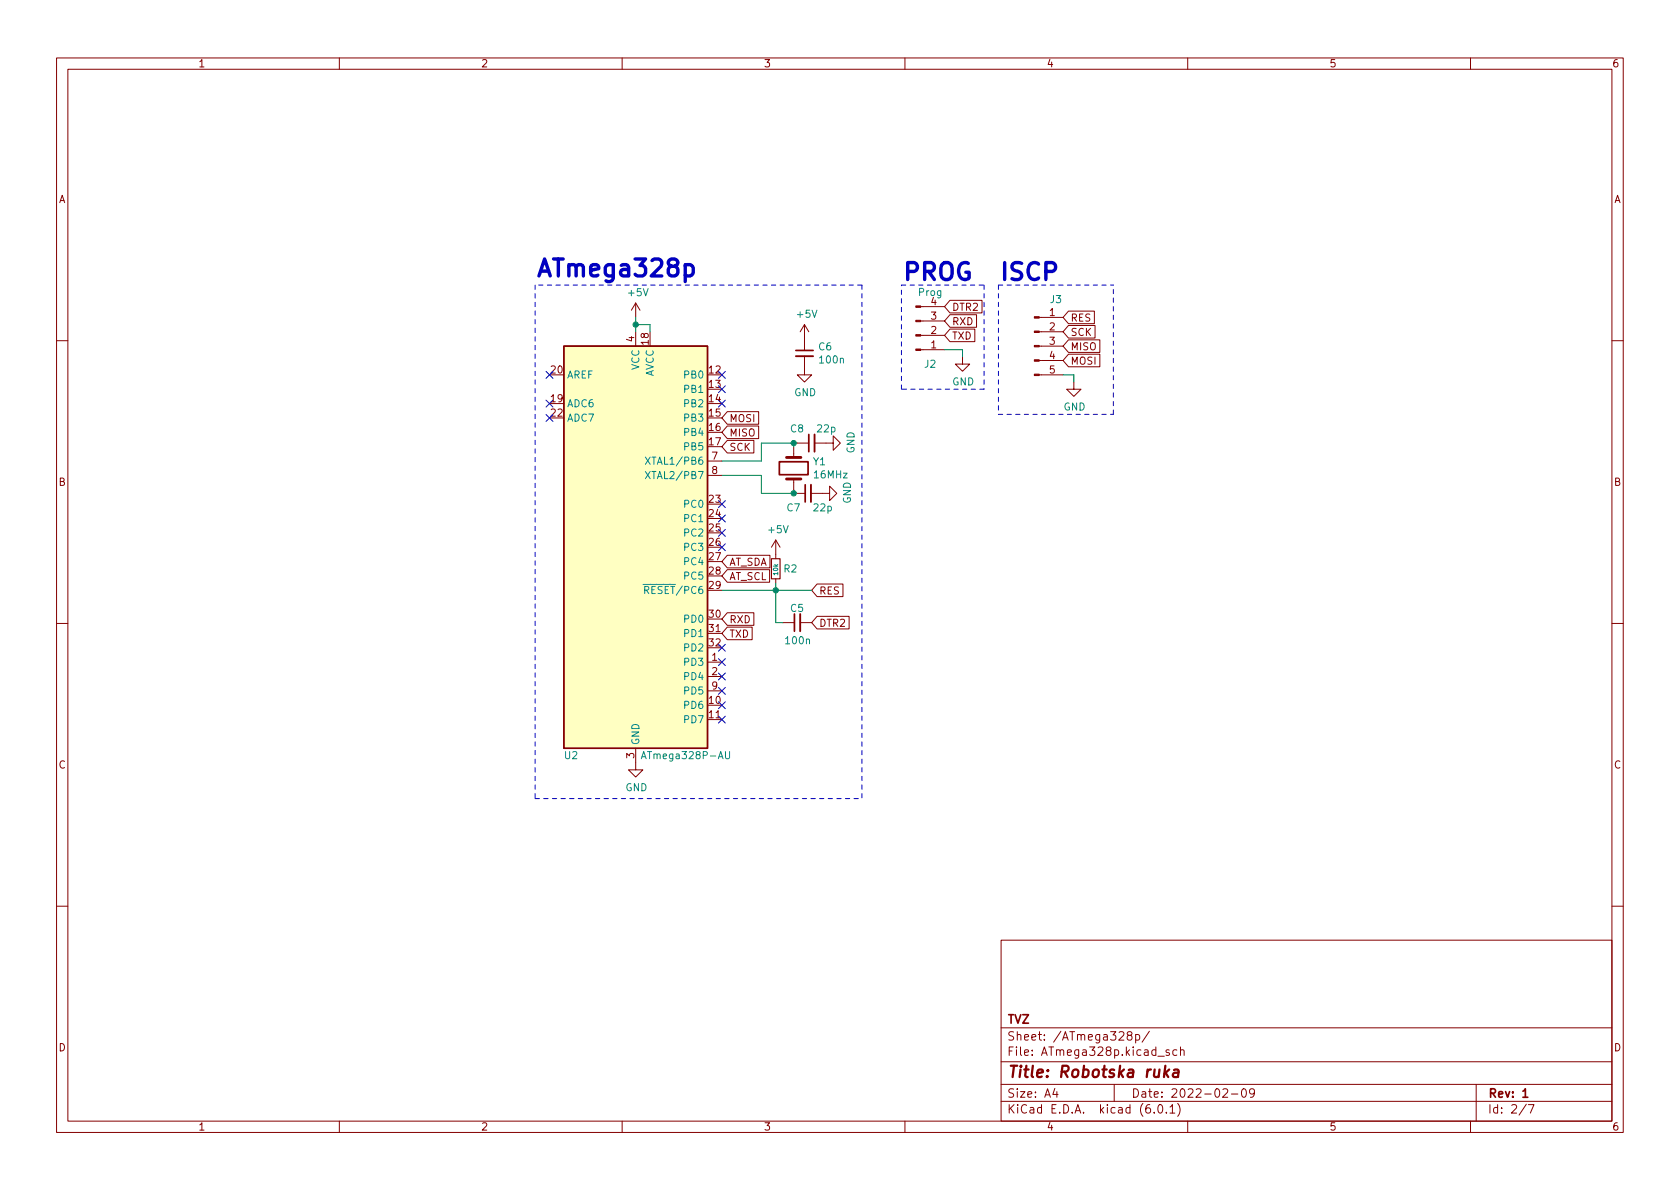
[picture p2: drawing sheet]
(kicad_sch (version 20211123) (generator eeschema)

 (paper "A4")

 (title_block
  (title "Robotska ruka")
  (date "2022-02-09")
  (rev "1")
  (company "TVZ"))

 (lib_symbols
  (symbol "Connector:Conn_01x04_Male" (pin_names (offset 1.016) hide) (in_bom yes) (on_board yes)
   (property "Reference" "J" (id 0) (at 0 5.08 0) (effects (font (size 1.27 1.27))))
   (property "Value" "Conn_01x04_Male" (id 1) (at 0 -7.62 0) (effects (font (size 1.27 1.27))))
   (property "Footprint" "" (id 2) (at 0 0 0) (effects (font (size 1.27 1.27)) hide))
   (property "Datasheet" "~" (id 3) (at 0 0 0) (effects (font (size 1.27 1.27)) hide))
   (symbol "Conn_01x04_Male_1_1"
    (polyline (pts (xy 1.27 -5.08) (xy 0.8636 -5.08)) (stroke (width 0.1524) (type default) (color 0 0 0 0)) (fill (type none)))
    (polyline (pts (xy 1.27 -2.54) (xy 0.8636 -2.54)) (stroke (width 0.1524) (type default) (color 0 0 0 0)) (fill (type none)))
    (polyline (pts (xy 1.27 0) (xy 0.8636 0)) (stroke (width 0.1524) (type default) (color 0 0 0 0)) (fill (type none)))
    (polyline (pts (xy 1.27 2.54) (xy 0.8636 2.54)) (stroke (width 0.1524) (type default) (color 0 0 0 0)) (fill (type none)))
    (rectangle (start 0.8636 -4.953) (end 0 -5.207) (stroke (width 0.1524) (type default) (color 0 0 0 0)) (fill (type outline)))
    (rectangle (start 0.8636 -2.413) (end 0 -2.667) (stroke (width 0.1524) (type default) (color 0 0 0 0)) (fill (type outline)))
    (rectangle (start 0.8636 0.127) (end 0 -0.127) (stroke (width 0.1524) (type default) (color 0 0 0 0)) (fill (type outline)))
    (rectangle (start 0.8636 2.667) (end 0 2.413) (stroke (width 0.1524) (type default) (color 0 0 0 0)) (fill (type outline)))
    (pin passive line (at 5.08 2.54 180) (length 3.81) (name "Pin_1" (effects (font (size 1.27 1.27)))) (number "1" (effects (font (size 1.27 1.27)))))
    (pin passive line (at 5.08 0 180) (length 3.81) (name "Pin_2" (effects (font (size 1.27 1.27)))) (number "2" (effects (font (size 1.27 1.27)))))
    (pin passive line (at 5.08 -2.54 180) (length 3.81) (name "Pin_3" (effects (font (size 1.27 1.27)))) (number "3" (effects (font (size 1.27 1.27)))))
    (pin passive line (at 5.08 -5.08 180) (length 3.81) (name "Pin_4" (effects (font (size 1.27 1.27)))) (number "4" (effects (font (size 1.27 1.27)))))))
  (symbol "Connector:Conn_01x05_Male" (pin_names (offset 1.016) hide) (in_bom yes) (on_board yes)
   (property "Reference" "J" (id 0) (at 0 7.62 0) (effects (font (size 1.27 1.27))))
   (property "Value" "Conn_01x05_Male" (id 1) (at 0 -7.62 0) (effects (font (size 1.27 1.27))))
   (property "Footprint" "" (id 2) (at 0 0 0) (effects (font (size 1.27 1.27)) hide))
   (property "Datasheet" "~" (id 3) (at 0 0 0) (effects (font (size 1.27 1.27)) hide))
   (symbol "Conn_01x05_Male_1_1"
    (polyline (pts (xy 1.27 -5.08) (xy 0.8636 -5.08)) (stroke (width 0.1524) (type default) (color 0 0 0 0)) (fill (type none)))
    (polyline (pts (xy 1.27 -2.54) (xy 0.8636 -2.54)) (stroke (width 0.1524) (type default) (color 0 0 0 0)) (fill (type none)))
    (polyline (pts (xy 1.27 0) (xy 0.8636 0)) (stroke (width 0.1524) (type default) (color 0 0 0 0)) (fill (type none)))
    (polyline (pts (xy 1.27 2.54) (xy 0.8636 2.54)) (stroke (width 0.1524) (type default) (color 0 0 0 0)) (fill (type none)))
    (polyline (pts (xy 1.27 5.08) (xy 0.8636 5.08)) (stroke (width 0.1524) (type default) (color 0 0 0 0)) (fill (type none)))
    (rectangle (start 0.8636 -4.953) (end 0 -5.207) (stroke (width 0.1524) (type default) (color 0 0 0 0)) (fill (type outline)))
    (rectangle (start 0.8636 -2.413) (end 0 -2.667) (stroke (width 0.1524) (type default) (color 0 0 0 0)) (fill (type outline)))
    (rectangle (start 0.8636 0.127) (end 0 -0.127) (stroke (width 0.1524) (type default) (color 0 0 0 0)) (fill (type outline)))
    (rectangle (start 0.8636 2.667) (end 0 2.413) (stroke (width 0.1524) (type default) (color 0 0 0 0)) (fill (type outline)))
    (rectangle (start 0.8636 5.207) (end 0 4.953) (stroke (width 0.1524) (type default) (color 0 0 0 0)) (fill (type outline)))
    (pin passive line (at 5.08 5.08 180) (length 3.81) (name "Pin_1" (effects (font (size 1.27 1.27)))) (number "1" (effects (font (size 1.27 1.27)))))
    (pin passive line (at 5.08 2.54 180) (length 3.81) (name "Pin_2" (effects (font (size 1.27 1.27)))) (number "2" (effects (font (size 1.27 1.27)))))
    (pin passive line (at 5.08 0 180) (length 3.81) (name "Pin_3" (effects (font (size 1.27 1.27)))) (number "3" (effects (font (size 1.27 1.27)))))
    (pin passive line (at 5.08 -2.54 180) (length 3.81) (name "Pin_4" (effects (font (size 1.27 1.27)))) (number "4" (effects (font (size 1.27 1.27)))))
    (pin passive line (at 5.08 -5.08 180) (length 3.81) (name "Pin_5" (effects (font (size 1.27 1.27)))) (number "5" (effects (font (size 1.27 1.27)))))))
  (symbol "Device:C_Small" (pin_numbers hide) (pin_names (offset 0.254) hide) (in_bom yes) (on_board yes)
   (property "Reference" "C" (id 0) (at 0.254 1.778 0) (effects (font (size 1.27 1.27)) (justify left)))
   (property "Value" "C_Small" (id 1) (at 0.254 -2.032 0) (effects (font (size 1.27 1.27)) (justify left)))
   (property "Footprint" "" (id 2) (at 0 0 0) (effects (font (size 1.27 1.27)) hide))
   (property "Datasheet" "~" (id 3) (at 0 0 0) (effects (font (size 1.27 1.27)) hide))
   (symbol "C_Small_0_1"
    (polyline (pts (xy -1.524 -0.508) (xy 1.524 -0.508)) (stroke (width 0.3302) (type default) (color 0 0 0 0)) (fill (type none)))
    (polyline (pts (xy -1.524 0.508) (xy 1.524 0.508)) (stroke (width 0.3048) (type default) (color 0 0 0 0)) (fill (type none))))
   (symbol "C_Small_1_1"
    (pin passive line (at 0 2.54 270) (length 2.032) (name "~" (effects (font (size 1.27 1.27)))) (number "1" (effects (font (size 1.27 1.27)))))
    (pin passive line (at 0 -2.54 90) (length 2.032) (name "~" (effects (font (size 1.27 1.27)))) (number "2" (effects (font (size 1.27 1.27)))))))
  (symbol "Device:Crystal" (pin_numbers hide) (pin_names (offset 1.016) hide) (in_bom yes) (on_board yes)
   (property "Reference" "Y" (id 0) (at 0 3.81 0) (effects (font (size 1.27 1.27))))
   (property "Value" "Crystal" (id 1) (at 0 -3.81 0) (effects (font (size 1.27 1.27))))
   (property "Footprint" "" (id 2) (at 0 0 0) (effects (font (size 1.27 1.27)) hide))
   (property "Datasheet" "~" (id 3) (at 0 0 0) (effects (font (size 1.27 1.27)) hide))
   (symbol "Crystal_0_1"
    (rectangle (start -1.143 2.54) (end 1.143 -2.54) (stroke (width 0.3048) (type default) (color 0 0 0 0)) (fill (type none)))
    (polyline (pts (xy -2.54 0) (xy -1.905 0)) (stroke (width 0) (type default) (color 0 0 0 0)) (fill (type none)))
    (polyline (pts (xy -1.905 -1.27) (xy -1.905 1.27)) (stroke (width 0.508) (type default) (color 0 0 0 0)) (fill (type none)))
    (polyline (pts (xy 1.905 -1.27) (xy 1.905 1.27)) (stroke (width 0.508) (type default) (color 0 0 0 0)) (fill (type none)))
    (polyline (pts (xy 2.54 0) (xy 1.905 0)) (stroke (width 0) (type default) (color 0 0 0 0)) (fill (type none))))
   (symbol "Crystal_1_1"
    (pin passive line (at -3.81 0 0) (length 1.27) (name "1" (effects (font (size 1.27 1.27)))) (number "1" (effects (font (size 1.27 1.27)))))
    (pin passive line (at 3.81 0 180) (length 1.27) (name "2" (effects (font (size 1.27 1.27)))) (number "2" (effects (font (size 1.27 1.27)))))))
  (symbol "Device:R_Small" (pin_numbers hide) (pin_names (offset 0.254) hide) (in_bom yes) (on_board yes)
   (property "Reference" "R" (id 0) (at 0.762 0.508 0) (effects (font (size 1.27 1.27)) (justify left)))
   (property "Value" "R_Small" (id 1) (at 0.762 -1.016 0) (effects (font (size 1.27 1.27)) (justify left)))
   (property "Footprint" "" (id 2) (at 0 0 0) (effects (font (size 1.27 1.27)) hide))
   (property "Datasheet" "~" (id 3) (at 0 0 0) (effects (font (size 1.27 1.27)) hide))
   (symbol "R_Small_0_1"
    (rectangle (start -0.762 1.778) (end 0.762 -1.778) (stroke (width 0.2032) (type default) (color 0 0 0 0)) (fill (type none))))
   (symbol "R_Small_1_1"
    (pin passive line (at 0 2.54 270) (length 0.762) (name "~" (effects (font (size 1.27 1.27)))) (number "1" (effects (font (size 1.27 1.27)))))
    (pin passive line (at 0 -2.54 90) (length 0.762) (name "~" (effects (font (size 1.27 1.27)))) (number "2" (effects (font (size 1.27 1.27)))))))
  (symbol "MCU_Microchip_ATmega:ATmega328P-AU" (in_bom yes) (on_board yes)
   (property "Reference" "U" (id 0) (at -12.7 36.83 0) (effects (font (size 1.27 1.27)) (justify left bottom)))
   (property "Value" "MCU_Microchip_ATmega_ATmega328P-AU" (id 1) (at 2.54 -36.83 0) (effects (font (size 1.27 1.27)) (justify left top)))
   (property "Footprint" "Package_QFP:TQFP-32_7x7mm_P0.8mm" (id 2) (at 0 0 0) (effects (font (size 1.27 1.27) italic) hide))
   (property "Datasheet" "" (id 3) (at 0 0 0) (effects (font (size 1.27 1.27)) hide))
   (symbol "ATmega328P-AU_0_1"
    (rectangle (start -12.7 -35.56) (end 12.7 35.56) (stroke (width 0.254) (type default) (color 0 0 0 0)) (fill (type background))))
   (symbol "ATmega328P-AU_1_1"
    (pin bidirectional line (at 15.24 -20.32 180) (length 2.54) (name "PD3" (effects (font (size 1.27 1.27)))) (number "1" (effects (font (size 1.27 1.27)))))
    (pin bidirectional line (at 15.24 -27.94 180) (length 2.54) (name "PD6" (effects (font (size 1.27 1.27)))) (number "10" (effects (font (size 1.27 1.27)))))
    (pin bidirectional line (at 15.24 -30.48 180) (length 2.54) (name "PD7" (effects (font (size 1.27 1.27)))) (number "11" (effects (font (size 1.27 1.27)))))
    (pin bidirectional line (at 15.24 30.48 180) (length 2.54) (name "PB0" (effects (font (size 1.27 1.27)))) (number "12" (effects (font (size 1.27 1.27)))))
    (pin bidirectional line (at 15.24 27.94 180) (length 2.54) (name "PB1" (effects (font (size 1.27 1.27)))) (number "13" (effects (font (size 1.27 1.27)))))
    (pin bidirectional line (at 15.24 25.4 180) (length 2.54) (name "PB2" (effects (font (size 1.27 1.27)))) (number "14" (effects (font (size 1.27 1.27)))))
    (pin bidirectional line (at 15.24 22.86 180) (length 2.54) (name "PB3" (effects (font (size 1.27 1.27)))) (number "15" (effects (font (size 1.27 1.27)))))
    (pin bidirectional line (at 15.24 20.32 180) (length 2.54) (name "PB4" (effects (font (size 1.27 1.27)))) (number "16" (effects (font (size 1.27 1.27)))))
    (pin bidirectional line (at 15.24 17.78 180) (length 2.54) (name "PB5" (effects (font (size 1.27 1.27)))) (number "17" (effects (font (size 1.27 1.27)))))
    (pin power_in line (at 2.54 38.1 270) (length 2.54) (name "AVCC" (effects (font (size 1.27 1.27)))) (number "18" (effects (font (size 1.27 1.27)))))
    (pin input line (at -15.24 25.4 0) (length 2.54) (name "ADC6" (effects (font (size 1.27 1.27)))) (number "19" (effects (font (size 1.27 1.27)))))
    (pin bidirectional line (at 15.24 -22.86 180) (length 2.54) (name "PD4" (effects (font (size 1.27 1.27)))) (number "2" (effects (font (size 1.27 1.27)))))
    (pin passive line (at -15.24 30.48 0) (length 2.54) (name "AREF" (effects (font (size 1.27 1.27)))) (number "20" (effects (font (size 1.27 1.27)))))
    (pin passive line (at 0 -38.1 90) (length 2.54) hide (name "GND" (effects (font (size 1.27 1.27)))) (number "21" (effects (font (size 1.27 1.27)))))
    (pin input line (at -15.24 22.86 0) (length 2.54) (name "ADC7" (effects (font (size 1.27 1.27)))) (number "22" (effects (font (size 1.27 1.27)))))
    (pin bidirectional line (at 15.24 7.62 180) (length 2.54) (name "PC0" (effects (font (size 1.27 1.27)))) (number "23" (effects (font (size 1.27 1.27)))))
    (pin bidirectional line (at 15.24 5.08 180) (length 2.54) (name "PC1" (effects (font (size 1.27 1.27)))) (number "24" (effects (font (size 1.27 1.27)))))
    (pin bidirectional line (at 15.24 2.54 180) (length 2.54) (name "PC2" (effects (font (size 1.27 1.27)))) (number "25" (effects (font (size 1.27 1.27)))))
    (pin bidirectional line (at 15.24 0 180) (length 2.54) (name "PC3" (effects (font (size 1.27 1.27)))) (number "26" (effects (font (size 1.27 1.27)))))
    (pin bidirectional line (at 15.24 -2.54 180) (length 2.54) (name "PC4" (effects (font (size 1.27 1.27)))) (number "27" (effects (font (size 1.27 1.27)))))
    (pin bidirectional line (at 15.24 -5.08 180) (length 2.54) (name "PC5" (effects (font (size 1.27 1.27)))) (number "28" (effects (font (size 1.27 1.27)))))
    (pin bidirectional line (at 15.24 -7.62 180) (length 2.54) (name "~{RESET}/PC6" (effects (font (size 1.27 1.27)))) (number "29" (effects (font (size 1.27 1.27)))))
    (pin power_in line (at 0 -38.1 90) (length 2.54) (name "GND" (effects (font (size 1.27 1.27)))) (number "3" (effects (font (size 1.27 1.27)))))
    (pin bidirectional line (at 15.24 -12.7 180) (length 2.54) (name "PD0" (effects (font (size 1.27 1.27)))) (number "30" (effects (font (size 1.27 1.27)))))
    (pin bidirectional line (at 15.24 -15.24 180) (length 2.54) (name "PD1" (effects (font (size 1.27 1.27)))) (number "31" (effects (font (size 1.27 1.27)))))
    (pin bidirectional line (at 15.24 -17.78 180) (length 2.54) (name "PD2" (effects (font (size 1.27 1.27)))) (number "32" (effects (font (size 1.27 1.27)))))
    (pin power_in line (at 0 38.1 270) (length 2.54) (name "VCC" (effects (font (size 1.27 1.27)))) (number "4" (effects (font (size 1.27 1.27)))))
    (pin passive line (at 0 -38.1 90) (length 2.54) hide (name "GND" (effects (font (size 1.27 1.27)))) (number "5" (effects (font (size 1.27 1.27)))))
    (pin passive line (at 0 38.1 270) (length 2.54) hide (name "VCC" (effects (font (size 1.27 1.27)))) (number "6" (effects (font (size 1.27 1.27)))))
    (pin bidirectional line (at 15.24 15.24 180) (length 2.54) (name "XTAL1/PB6" (effects (font (size 1.27 1.27)))) (number "7" (effects (font (size 1.27 1.27)))))
    (pin bidirectional line (at 15.24 12.7 180) (length 2.54) (name "XTAL2/PB7" (effects (font (size 1.27 1.27)))) (number "8" (effects (font (size 1.27 1.27)))))
    (pin bidirectional line (at 15.24 -25.4 180) (length 2.54) (name "PD5" (effects (font (size 1.27 1.27)))) (number "9" (effects (font (size 1.27 1.27)))))))
  (symbol "power:+5V" (power) (pin_names (offset 0)) (in_bom yes) (on_board yes)
   (property "Reference" "#PWR" (id 0) (at 0 -3.81 0) (effects (font (size 1.27 1.27)) hide))
   (property "Value" "+5V" (id 1) (at 0 3.556 0) (effects (font (size 1.27 1.27))))
   (property "Footprint" "" (id 2) (at 0 0 0) (effects (font (size 1.27 1.27)) hide))
   (property "Datasheet" "" (id 3) (at 0 0 0) (effects (font (size 1.27 1.27)) hide))
   (symbol "+5V_0_1"
    (polyline (pts (xy -0.762 1.27) (xy 0 2.54)) (stroke (width 0) (type default) (color 0 0 0 0)) (fill (type none)))
    (polyline (pts (xy 0 0) (xy 0 2.54)) (stroke (width 0) (type default) (color 0 0 0 0)) (fill (type none)))
    (polyline (pts (xy 0 2.54) (xy 0.762 1.27)) (stroke (width 0) (type default) (color 0 0 0 0)) (fill (type none))))
   (symbol "+5V_1_1"
    (pin power_in line (at 0 0 90) (length 0) hide (name "+5V" (effects (font (size 1.27 1.27)))) (number "1" (effects (font (size 1.27 1.27)))))))
  (symbol "power:GND" (power) (pin_names (offset 0)) (in_bom yes) (on_board yes)
   (property "Reference" "#PWR" (id 0) (at 0 -6.35 0) (effects (font (size 1.27 1.27)) hide))
   (property "Value" "GND" (id 1) (at 0 -3.81 0) (effects (font (size 1.27 1.27))))
   (property "Footprint" "" (id 2) (at 0 0 0) (effects (font (size 1.27 1.27)) hide))
   (property "Datasheet" "" (id 3) (at 0 0 0) (effects (font (size 1.27 1.27)) hide))
   (symbol "GND_0_1"
    (polyline (pts (xy 0 0) (xy 0 -1.27) (xy 1.27 -1.27) (xy 0 -2.54) (xy -1.27 -1.27) (xy 0 -1.27)) (stroke (width 0) (type default) (color 0 0 0 0)) (fill (type none))))
   (symbol "GND_1_1"
    (pin power_in line (at 0 0 270) (length 0) hide (name "GND" (effects (font (size 1.27 1.27)))) (number "1" (effects (font (size 1.27 1.27))))))))

 (junction (at 140.335 86.995) (diameter 0) (color 0 0 0 0))
 (junction (at 137.16 104.14) (diameter 0) (color 0 0 0 0))
 (junction (at 140.335 78.105) (diameter 0) (color 0 0 0 0))
 (junction (at 112.395 57.15) (diameter 0) (color 0 0 0 0))

 (no_connect (at 127.635 96.52))
 (no_connect (at 127.635 91.44))
 (no_connect (at 127.635 127))
 (no_connect (at 127.635 88.9))
 (no_connect (at 97.155 71.12))
 (no_connect (at 127.635 68.58))
 (no_connect (at 127.635 116.84))
 (no_connect (at 127.635 66.04))
 (no_connect (at 127.635 124.46))
 (no_connect (at 97.155 66.04))
 (no_connect (at 97.155 73.66))
 (no_connect (at 127.635 119.38))
 (no_connect (at 127.635 71.12))
 (no_connect (at 127.635 121.92))
 (no_connect (at 127.635 114.3))
 (no_connect (at 127.635 93.98))

 (wire (pts (xy 127.635 81.28) (xy 134.62 81.28)) (stroke (width 0) (type default) (color 0 0 0 0)))
 (wire (pts (xy 170.18 61.595) (xy 167.005 61.595)) (stroke (width 0) (type default) (color 0 0 0 0)))
 (polyline (pts (xy 196.85 73.025) (xy 196.85 50.165)) (stroke (width 0) (type default) (color 0 0 0 0)))
 (polyline (pts (xy 159.385 68.58) (xy 159.385 50.165)) (stroke (width 0) (type default) (color 0 0 0 0)))

 (wire (pts (xy 134.62 81.28) (xy 134.62 78.105)) (stroke (width 0) (type default) (color 0 0 0 0)))
 (wire (pts (xy 112.395 57.15) (xy 112.395 58.42)) (stroke (width 0) (type default) (color 0 0 0 0)))
 (polyline (pts (xy 152.4 50.165) (xy 152.4 140.97)) (stroke (width 0) (type default) (color 0 0 0 0)))

 (wire (pts (xy 170.18 62.865) (xy 170.18 61.595)) (stroke (width 0) (type default) (color 0 0 0 0)))
 (wire (pts (xy 114.935 57.15) (xy 112.395 57.15)) (stroke (width 0) (type default) (color 0 0 0 0)))
 (polyline (pts (xy 173.99 50.165) (xy 173.99 68.58)) (stroke (width 0) (type default) (color 0 0 0 0)))

 (wire (pts (xy 137.16 104.14) (xy 143.51 104.14)) (stroke (width 0) (type default) (color 0 0 0 0)))
 (wire (pts (xy 112.395 55.88) (xy 112.395 57.15)) (stroke (width 0) (type default) (color 0 0 0 0)))
 (polyline (pts (xy 94.615 50.165) (xy 94.615 140.97)) (stroke (width 0) (type default) (color 0 0 0 0)))
 (polyline (pts (xy 94.615 140.97) (xy 152.4 140.97)) (stroke (width 0) (type default) (color 0 0 0 0)))

 (wire (pts (xy 140.335 78.105) (xy 140.335 78.74)) (stroke (width 0) (type default) (color 0 0 0 0)))
 (polyline (pts (xy 176.53 50.165) (xy 176.53 73.025)) (stroke (width 0) (type default) (color 0 0 0 0)))

 (wire (pts (xy 134.62 86.995) (xy 134.62 83.82)) (stroke (width 0) (type default) (color 0 0 0 0)))
 (wire (pts (xy 137.16 102.87) (xy 137.16 104.14)) (stroke (width 0) (type default) (color 0 0 0 0)))
 (wire (pts (xy 114.935 58.42) (xy 114.935 57.15)) (stroke (width 0) (type default) (color 0 0 0 0)))
 (wire (pts (xy 137.16 109.855) (xy 137.16 104.14)) (stroke (width 0) (type default) (color 0 0 0 0)))
 (wire (pts (xy 134.62 86.995) (xy 140.335 86.995)) (stroke (width 0) (type default) (color 0 0 0 0)))
 (wire (pts (xy 134.62 78.105) (xy 140.335 78.105)) (stroke (width 0) (type default) (color 0 0 0 0)))
 (polyline (pts (xy 176.53 73.025) (xy 196.85 73.025)) (stroke (width 0) (type default) (color 0 0 0 0)))

 (wire (pts (xy 189.865 67.31) (xy 189.865 66.04)) (stroke (width 0) (type default) (color 0 0 0 0)))
 (wire (pts (xy 140.97 78.105) (xy 140.335 78.105)) (stroke (width 0) (type default) (color 0 0 0 0)))
 (wire (pts (xy 189.865 66.04) (xy 187.96 66.04)) (stroke (width 0) (type default) (color 0 0 0 0)))
 (wire (pts (xy 138.43 109.855) (xy 137.16 109.855)) (stroke (width 0) (type default) (color 0 0 0 0)))
 (polyline (pts (xy 159.385 50.165) (xy 173.99 50.165)) (stroke (width 0) (type default) (color 0 0 0 0)))
 (polyline (pts (xy 152.4 50.165) (xy 94.615 50.165)) (stroke (width 0) (type default) (color 0 0 0 0)))
 (polyline (pts (xy 176.53 50.165) (xy 196.85 50.165)) (stroke (width 0) (type default) (color 0 0 0 0)))

 (wire (pts (xy 127.635 83.82) (xy 134.62 83.82)) (stroke (width 0) (type default) (color 0 0 0 0)))
 (polyline (pts (xy 173.99 68.58) (xy 159.385 68.58)) (stroke (width 0) (type default) (color 0 0 0 0)))

 (wire (pts (xy 127.635 104.14) (xy 137.16 104.14)) (stroke (width 0) (type default) (color 0 0 0 0)))
 (wire (pts (xy 140.335 86.995) (xy 140.335 86.36)) (stroke (width 0) (type default) (color 0 0 0 0)))

 (text "ISCP" (at 176.53 50.165 0) (effects (font (size 3 3) (thickness 0.6) bold) (justify left bottom)))
 (text "ATmega328p" (at 94.615 49.53 0) (effects (font (size 3 3) (thickness 0.6) bold) (justify left bottom)))
 (text "PROG" (at 159.385 50.165 0) (effects (font (size 3 3) (thickness 0.6) bold) (justify left bottom)))

 (global_label "DTR2" (shape input) (at 143.51 109.855 0) (fields_autoplaced) (effects (font (size 1.27 1.27)) (justify left))
  (property "Intersheet References" "${INTERSHEET_REFS}" (id 0) (at 0 0 0) (effects (font (size 1.27 1.27)) hide)))
 (global_label "AT_SCL" (shape input) (at 127.635 101.6 0) (fields_autoplaced) (effects (font (size 1.27 1.27)) (justify left))
  (property "Intersheet References" "${INTERSHEET_REFS}" (id 0) (at 0 0 0) (effects (font (size 1.27 1.27)) hide)))
 (global_label "RES" (shape input) (at 187.96 55.88 0) (fields_autoplaced) (effects (font (size 1.27 1.27)) (justify left))
  (property "Intersheet References" "${INTERSHEET_REFS}" (id 0) (at 22.86 -42.545 0) (effects (font (size 1.27 1.27)) hide)))
 (global_label "RXD" (shape input) (at 127.635 109.22 0) (fields_autoplaced) (effects (font (size 1.27 1.27)) (justify left))
  (property "Intersheet References" "${INTERSHEET_REFS}" (id 0) (at 0 0 0) (effects (font (size 1.27 1.27)) hide)))
 (global_label "MOSI" (shape input) (at 127.635 73.66 0) (fields_autoplaced) (effects (font (size 1.27 1.27)) (justify left))
  (property "Intersheet References" "${INTERSHEET_REFS}" (id 0) (at 0 0 0) (effects (font (size 1.27 1.27)) hide)))
 (global_label "MOSI" (shape input) (at 187.96 63.5 0) (fields_autoplaced) (effects (font (size 1.27 1.27)) (justify left))
  (property "Intersheet References" "${INTERSHEET_REFS}" (id 0) (at 22.86 -42.545 0) (effects (font (size 1.27 1.27)) hide)))
 (global_label "TXD" (shape input) (at 127.635 111.76 0) (fields_autoplaced) (effects (font (size 1.27 1.27)) (justify left))
  (property "Intersheet References" "${INTERSHEET_REFS}" (id 0) (at 0 0 0) (effects (font (size 1.27 1.27)) hide)))
 (global_label "DTR2" (shape input) (at 167.005 53.975 0) (fields_autoplaced) (effects (font (size 1.27 1.27)) (justify left))
  (property "Intersheet References" "${INTERSHEET_REFS}" (id 0) (at 5.715 -20.955 0) (effects (font (size 1.27 1.27)) hide)))
 (global_label "RXD" (shape input) (at 167.005 56.515 0) (fields_autoplaced) (effects (font (size 1.27 1.27)) (justify left))
  (property "Intersheet References" "${INTERSHEET_REFS}" (id 0) (at 5.715 -20.955 0) (effects (font (size 1.27 1.27)) hide)))
 (global_label "AT_SDA" (shape input) (at 127.635 99.06 0) (fields_autoplaced) (effects (font (size 1.27 1.27)) (justify left))
  (property "Intersheet References" "${INTERSHEET_REFS}" (id 0) (at 0 0 0) (effects (font (size 1.27 1.27)) hide)))
 (global_label "RES" (shape input) (at 143.51 104.14 0) (fields_autoplaced) (effects (font (size 1.27 1.27)) (justify left))
  (property "Intersheet References" "${INTERSHEET_REFS}" (id 0) (at 0 0 0) (effects (font (size 1.27 1.27)) hide)))
 (global_label "TXD" (shape input) (at 167.005 59.055 0) (fields_autoplaced) (effects (font (size 1.27 1.27)) (justify left))
  (property "Intersheet References" "${INTERSHEET_REFS}" (id 0) (at 5.715 -20.955 0) (effects (font (size 1.27 1.27)) hide)))
 (global_label "MISO" (shape input) (at 127.635 76.2 0) (fields_autoplaced) (effects (font (size 1.27 1.27)) (justify left))
  (property "Intersheet References" "${INTERSHEET_REFS}" (id 0) (at 0 0 0) (effects (font (size 1.27 1.27)) hide)))
 (global_label "SCK" (shape input) (at 127.635 78.74 0) (fields_autoplaced) (effects (font (size 1.27 1.27)) (justify left))
  (property "Intersheet References" "${INTERSHEET_REFS}" (id 0) (at 0 0 0) (effects (font (size 1.27 1.27)) hide)))
 (global_label "MISO" (shape input) (at 187.96 60.96 0) (fields_autoplaced) (effects (font (size 1.27 1.27)) (justify left))
  (property "Intersheet References" "${INTERSHEET_REFS}" (id 0) (at 22.86 -42.545 0) (effects (font (size 1.27 1.27)) hide)))
 (global_label "SCK" (shape input) (at 187.96 58.42 0) (fields_autoplaced) (effects (font (size 1.27 1.27)) (justify left))
  (property "Intersheet References" "${INTERSHEET_REFS}" (id 0) (at 22.86 -42.545 0) (effects (font (size 1.27 1.27)) hide)))

 (symbol (lib_id "power:+5V") (at 112.395 55.88 0) (unit 1) (in_bom yes) (on_board yes)
  (property "Reference" "#PWR08" (id 0) (at 112.395 59.69 0) (effects (font (size 1.27 1.27)) hide))
  (property "Value" "+5V" (id 1) (at 112.776 51.4858 0))
  (property "Footprint" "" (id 2) (at 112.395 55.88 0) (effects (font (size 1.27 1.27)) hide))
  (property "Datasheet" "" (id 3) (at 112.395 55.88 0) (effects (font (size 1.27 1.27)) hide)) (pin "1"))

 (symbol (lib_id "Device:C_Small") (at 142.24 62.23 0) (unit 1) (in_bom yes) (on_board yes)
  (property "Reference" "C6" (id 0) (at 144.5768 61.0616 0) (effects (font (size 1.27 1.27)) (justify left)))
  (property "Value" "100n" (id 1) (at 144.5768 63.373 0) (effects (font (size 1.27 1.27)) (justify left)))
  (property "Footprint" "Capacitor_SMD:C_0805_2012Metric" (id 2) (at 142.24 62.23 0) (effects (font (size 1.27 1.27)) hide))
  (property "Datasheet" "~" (id 3) (at 142.24 62.23 0) (effects (font (size 1.27 1.27)) hide)) (pin "1") (pin "2"))

 (symbol (lib_id "power:+5V") (at 142.24 59.69 0) (unit 1) (in_bom yes) (on_board yes)
  (property "Reference" "#PWR011" (id 0) (at 142.24 63.5 0) (effects (font (size 1.27 1.27)) hide))
  (property "Value" "+5V" (id 1) (at 142.621 55.2958 0))
  (property "Footprint" "" (id 2) (at 142.24 59.69 0) (effects (font (size 1.27 1.27)) hide))
  (property "Datasheet" "" (id 3) (at 142.24 59.69 0) (effects (font (size 1.27 1.27)) hide)) (pin "1"))

 (symbol (lib_id "power:GND") (at 142.24 64.77 0) (unit 1) (in_bom yes) (on_board yes)
  (property "Reference" "#PWR012" (id 0) (at 142.24 71.12 0) (effects (font (size 1.27 1.27)) hide))
  (property "Value" "GND" (id 1) (at 142.367 69.1642 0))
  (property "Footprint" "" (id 2) (at 142.24 64.77 0) (effects (font (size 1.27 1.27)) hide))
  (property "Datasheet" "" (id 3) (at 142.24 64.77 0) (effects (font (size 1.27 1.27)) hide)) (pin "1"))

 (symbol (lib_id "power:GND") (at 112.395 134.62 0) (unit 1) (in_bom yes) (on_board yes)
  (property "Reference" "#PWR09" (id 0) (at 112.395 140.97 0) (effects (font (size 1.27 1.27)) hide))
  (property "Value" "GND" (id 1) (at 112.522 139.0142 0))
  (property "Footprint" "" (id 2) (at 112.395 134.62 0) (effects (font (size 1.27 1.27)) hide))
  (property "Datasheet" "" (id 3) (at 112.395 134.62 0) (effects (font (size 1.27 1.27)) hide)) (pin "1"))

 (symbol (lib_id "Device:R_Small") (at 137.16 100.33 0) (unit 1) (in_bom yes) (on_board yes)
  (property "Reference" "R2" (id 0) (at 138.43 100.33 0) (effects (font (size 1.27 1.27)) (justify left)))
  (property "Value" "10k" (id 1) (at 137.16 101.6 90) (effects (font (size 0.7874 0.7874)) (justify left)))
  (property "Footprint" "Resistor_SMD:R_0805_2012Metric" (id 2) (at 137.16 100.33 0) (effects (font (size 1.27 1.27)) hide))
  (property "Datasheet" "~" (id 3) (at 137.16 100.33 0) (effects (font (size 1.27 1.27)) hide)) (pin "1") (pin "2"))

 (symbol (lib_id "power:+5V") (at 137.16 97.79 0) (unit 1) (in_bom yes) (on_board yes)
  (property "Reference" "#PWR010" (id 0) (at 137.16 101.6 0) (effects (font (size 1.27 1.27)) hide))
  (property "Value" "+5V" (id 1) (at 137.541 93.3958 0))
  (property "Footprint" "" (id 2) (at 137.16 97.79 0) (effects (font (size 1.27 1.27)) hide))
  (property "Datasheet" "" (id 3) (at 137.16 97.79 0) (effects (font (size 1.27 1.27)) hide)) (pin "1"))

 (symbol (lib_id "Connector:Conn_01x04_Male") (at 161.925 59.055 0) (mirror x) (unit 1) (in_bom yes) (on_board yes)
  (property "Reference" "J2" (id 0) (at 164.465 64.135 0))
  (property "Value" "Prog" (id 1) (at 164.465 51.435 0))
  (property "Footprint" "Connector_PinHeader_2.54mm:PinHeader_1x04_P2.54mm_Horizontal" (id 2) (at 161.925 59.055 0) (effects (font (size 1.27 1.27)) hide))
  (property "Datasheet" "~" (id 3) (at 161.925 59.055 0) (effects (font (size 1.27 1.27)) hide)) (pin "1") (pin "2") (pin "3") (pin "4"))

 (symbol (lib_id "power:GND") (at 170.18 62.865 0) (unit 1) (in_bom yes) (on_board yes)
  (property "Reference" "#PWR016" (id 0) (at 170.18 69.215 0) (effects (font (size 1.27 1.27)) hide))
  (property "Value" "GND" (id 1) (at 170.307 67.2592 0))
  (property "Footprint" "" (id 2) (at 170.18 62.865 0) (effects (font (size 1.27 1.27)) hide))
  (property "Datasheet" "" (id 3) (at 170.18 62.865 0) (effects (font (size 1.27 1.27)) hide)) (pin "1"))

 (symbol (lib_id "Device:C_Small") (at 140.97 109.855 90) (unit 1) (in_bom yes) (on_board yes)
  (property "Reference" "C5" (id 0) (at 142.24 107.315 90) (effects (font (size 1.27 1.27)) (justify left)))
  (property "Value" "100n" (id 1) (at 143.51 113.03 90) (effects (font (size 1.27 1.27)) (justify left)))
  (property "Footprint" "Capacitor_SMD:C_0805_2012Metric" (id 2) (at 140.97 109.855 0) (effects (font (size 1.27 1.27)) hide))
  (property "Datasheet" "~" (id 3) (at 140.97 109.855 0) (effects (font (size 1.27 1.27)) hide)) (pin "1") (pin "2"))

 (symbol (lib_id "Device:C_Small") (at 143.51 78.105 90) (unit 1) (in_bom yes) (on_board yes)
  (property "Reference" "C8" (id 0) (at 142.24 75.565 90) (effects (font (size 1.27 1.27)) (justify left)))
  (property "Value" "22p" (id 1) (at 147.955 75.565 90) (effects (font (size 1.27 1.27)) (justify left)))
  (property "Footprint" "Capacitor_SMD:C_0805_2012Metric" (id 2) (at 143.51 78.105 0) (effects (font (size 1.27 1.27)) hide))
  (property "Datasheet" "~" (id 3) (at 143.51 78.105 0) (effects (font (size 1.27 1.27)) hide)) (pin "1") (pin "2"))

 (symbol (lib_id "power:GND") (at 146.05 78.105 90) (unit 1) (in_bom yes) (on_board yes)
  (property "Reference" "#PWR014" (id 0) (at 152.4 78.105 0) (effects (font (size 1.27 1.27)) hide))
  (property "Value" "GND" (id 1) (at 150.4442 77.978 0))
  (property "Footprint" "" (id 2) (at 146.05 78.105 0) (effects (font (size 1.27 1.27)) hide))
  (property "Datasheet" "" (id 3) (at 146.05 78.105 0) (effects (font (size 1.27 1.27)) hide)) (pin "1"))

 (symbol (lib_id "Device:Crystal") (at 140.335 82.55 270) (unit 1) (in_bom yes) (on_board yes)
  (property "Reference" "Y1" (id 0) (at 143.6624 81.3816 90) (effects (font (size 1.27 1.27)) (justify left)))
  (property "Value" "16MHz" (id 1) (at 143.6624 83.693 90) (effects (font (size 1.27 1.27)) (justify left)))
  (property "Footprint" "Crystal:Crystal_HC49-4H_Vertical" (id 2) (at 140.335 82.55 0) (effects (font (size 1.27 1.27)) hide))
  (property "Datasheet" "~" (id 3) (at 140.335 82.55 0) (effects (font (size 1.27 1.27)) hide)) (pin "1") (pin "2"))

 (symbol (lib_id "Device:C_Small") (at 142.875 86.995 90) (unit 1) (in_bom yes) (on_board yes)
  (property "Reference" "C7" (id 0) (at 141.605 89.535 90) (effects (font (size 1.27 1.27)) (justify left)))
  (property "Value" "22p" (id 1) (at 147.32 89.535 90) (effects (font (size 1.27 1.27)) (justify left)))
  (property "Footprint" "Capacitor_SMD:C_0805_2012Metric" (id 2) (at 142.875 86.995 0) (effects (font (size 1.27 1.27)) hide))
  (property "Datasheet" "~" (id 3) (at 142.875 86.995 0) (effects (font (size 1.27 1.27)) hide)) (pin "1") (pin "2"))

 (symbol (lib_id "power:GND") (at 145.415 86.995 90) (unit 1) (in_bom yes) (on_board yes)
  (property "Reference" "#PWR013" (id 0) (at 151.765 86.995 0) (effects (font (size 1.27 1.27)) hide))
  (property "Value" "GND" (id 1) (at 149.8092 86.868 0))
  (property "Footprint" "" (id 2) (at 145.415 86.995 0) (effects (font (size 1.27 1.27)) hide))
  (property "Datasheet" "" (id 3) (at 145.415 86.995 0) (effects (font (size 1.27 1.27)) hide)) (pin "1"))

 (symbol (lib_id "MCU_Microchip_ATmega:ATmega328P-AU") (at 112.395 96.52 0) (unit 1) (in_bom yes) (on_board yes)
  (property "Reference" "U2" (id 0) (at 100.965 133.35 0))
  (property "Value" "ATmega328P-AU" (id 1) (at 121.285 133.35 0))
  (property "Footprint" "Package_QFP:TQFP-32_7x7mm_P0.8mm" (id 2) (at 112.395 96.52 0) (effects (font (size 1.27 1.27) italic) hide))
  (property "Datasheet" "http://ww1.microchip.com/downloads/en/DeviceDoc/ATmega328_P%20AVR%20MCU%20with%20picoPower%20Technology%20Data%20Sheet%2040001984A.pdf" (id 3) (at 112.395 96.52 0) (effects (font (size 1.27 1.27)) hide)) (pin "1") (pin "10") (pin "11") (pin "12") (pin "13") (pin "14") (pin "15") (pin "16") (pin "17") (pin "18") (pin "19") (pin "2") (pin "20") (pin "21") (pin "22") (pin "23") (pin "24") (pin "25") (pin "26") (pin "27") (pin "28") (pin "29") (pin "3") (pin "30") (pin "31") (pin "32") (pin "4") (pin "5") (pin "6") (pin "7") (pin "8") (pin "9"))

 (symbol (lib_id "Connector:Conn_01x05_Male") (at 182.88 60.96 0) (unit 1) (in_bom yes) (on_board yes)
  (property "Reference" "J3" (id 0) (at 186.69 52.705 0))
  (property "Value" "Conn_01x05_Male" (id 1) (at 185.6232 53.594 0) (effects (font (size 1.27 1.27)) hide))
  (property "Footprint" "Connector_PinHeader_2.54mm:PinHeader_1x05_P2.54mm_Horizontal" (id 2) (at 182.88 60.96 0) (effects (font (size 1.27 1.27)) hide))
  (property "Datasheet" "~" (id 3) (at 182.88 60.96 0) (effects (font (size 1.27 1.27)) hide)) (pin "1") (pin "2") (pin "3") (pin "4") (pin "5"))

 (symbol (lib_id "power:GND") (at 189.865 67.31 0) (unit 1) (in_bom yes) (on_board yes)
  (property "Reference" "#PWR06" (id 0) (at 189.865 73.66 0) (effects (font (size 1.27 1.27)) hide))
  (property "Value" "GND" (id 1) (at 189.992 71.7042 0))
  (property "Footprint" "" (id 2) (at 189.865 67.31 0) (effects (font (size 1.27 1.27)) hide))
  (property "Datasheet" "" (id 3) (at 189.865 67.31 0) (effects (font (size 1.27 1.27)) hide)) (pin "1")))
